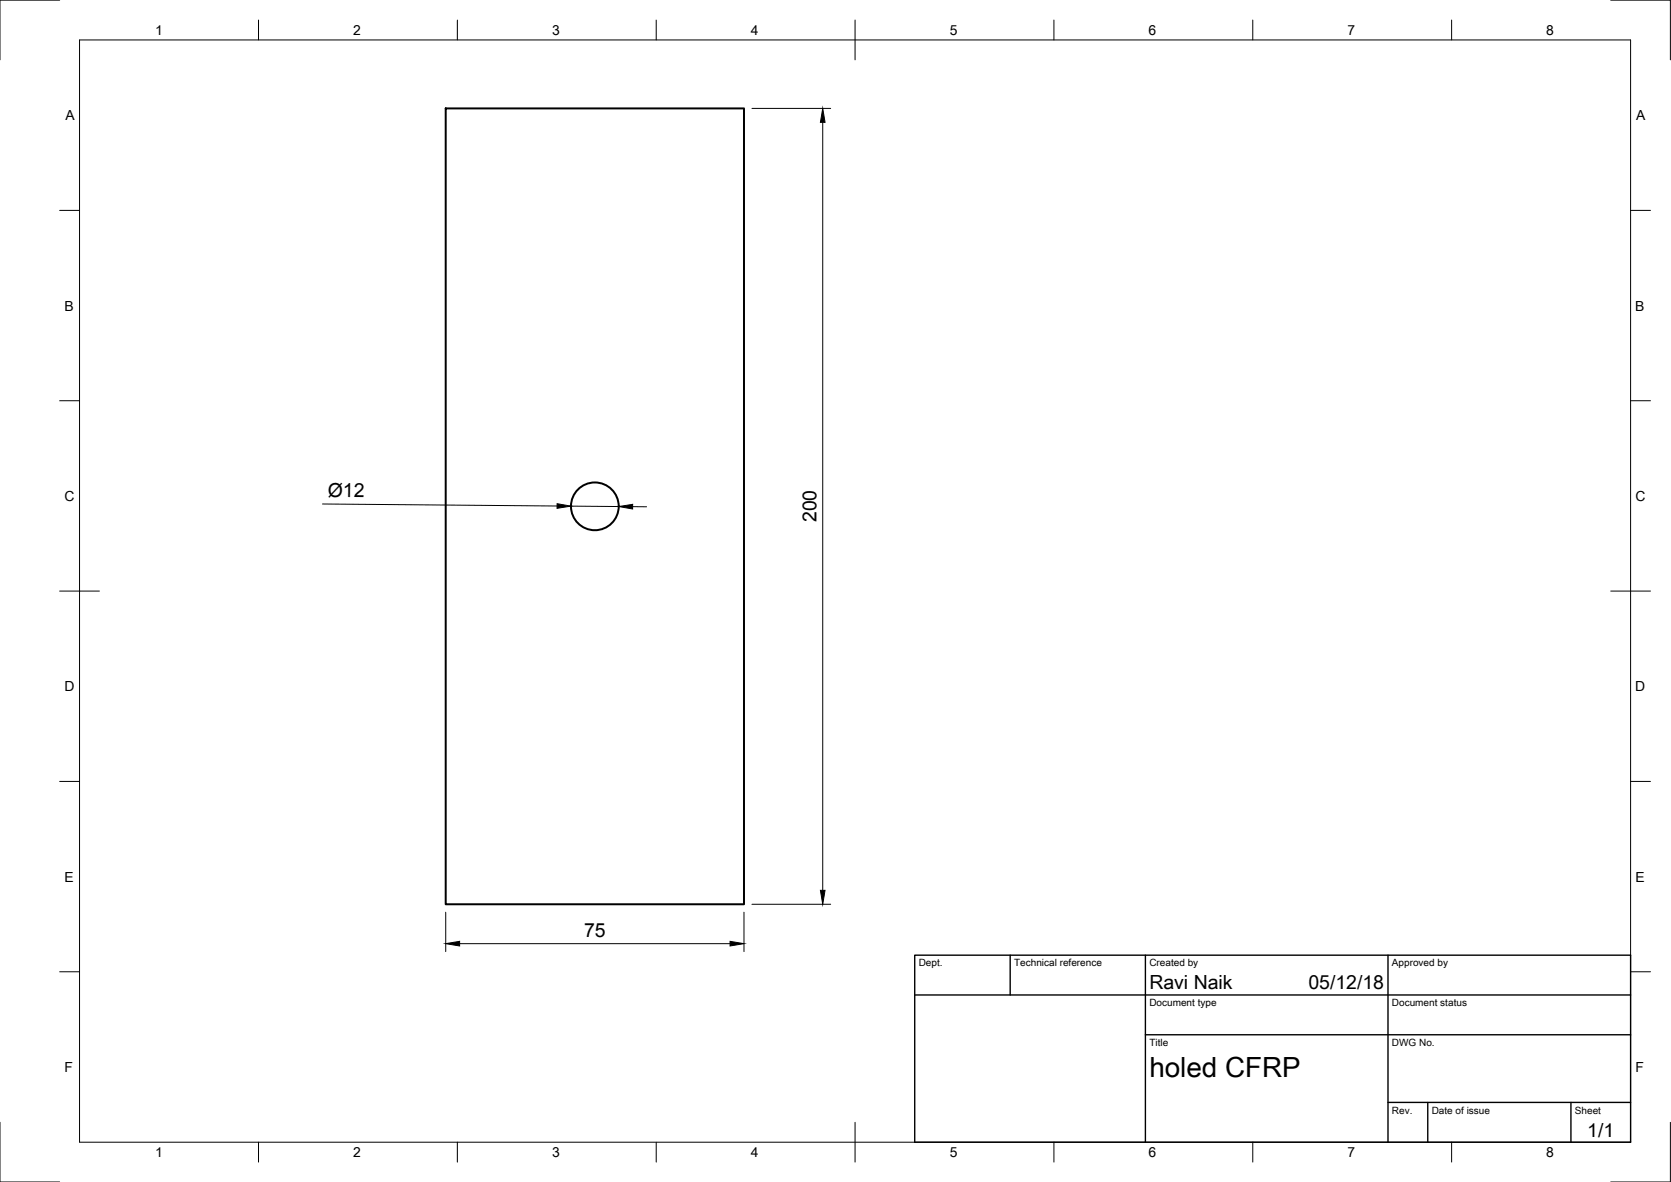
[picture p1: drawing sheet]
<svg xmlns="http://www.w3.org/2000/svg" width="420mm" height="297mm" viewBox="0 0 420 297" stroke-linecap="round" stroke-linejoin="round" font-family="sans-serif">
<!-- layer: Visible -->
<g fill="none" stroke="#000" stroke-width=".5">
<path d="M112.1 27.2h75v200h-75z"/>
<circle cx="149.6" cy="127.2" r="6"/>
</g>
<!-- layer: Border -->
<g fill="none" stroke="#000" stroke-width=".25">
<path d="M15 0h-15v15M20 10h390v277h-390zM65 5v5M115 5v5M165 5v5M215 5v10M265 5v5M315 5v5M365 5v5M405 0h15v15M15 52.9h5M410 52.9h5"/>
<path d="M15 100.7h5M410 100.7h5M15 148.5h10M405 148.5h10M15 196.4h5M410 196.4h5M15 244.2h5M410 244.2h5M0 282v15h15M65 287v5M115 287v5M165 287v5"/>
<path d="M215 282v10M265 287v5M315 287v5M365 287v5M420 282v15h-15"/>
</g>
<!-- layer: TitleBlock -->
<path d="M230 240h180v47h-180zM230 250h180M254 240v10M288 240v47M349 240v47M288 260h122M349 277h61M359 277v10M395 277v10" fill="none" stroke="#000" stroke-width=".35"/>
<!-- layer: Dimensions -->
<path d="M189.1 27.2h19.8M206.9 30.7v193M81.1 126.7l59 .5M143.6 127.2l12 .1M159.1 127.3l3.5 .1M112.1 229.2v9.9M115.6 237.1h68M187.1 229.2v9.9M189.1 227.2h19.8" fill="none" stroke="#000" stroke-width=".25"/>
<path d="M206.9 27.2l.6 3.5h-1.2zM140.1 126.6l3.5 .6-3.5 .5zM155.6 127.3l3.5-.6v1.2zM112.1 237.1l3.5-.5v1.1zM183.6 236.6l3.5 .5-3.5 .6zM206.3 223.7h1.2l-.6 3.5z" fill="#000" stroke="#000" stroke-width=".25"/>
<text font-size="7" x="289" y="270.5">holed CFRP</text>
<g font-size="4.9">
<text x="82.4" y="124.9">Ø12</text>
<text x="205.3" y="131.3" transform="rotate(-90 205.3 131.3)">200</text>
<text x="146.8" y="235.6">75</text>
<text x="289" y="248.5">Ravi Naik</text>
<text x="329" y="248.5">05/12/18</text>
<text x="399.1" y="285.6">1/1</text>
</g>
<g font-size="3.5">
<text x="39" y="8.8">1</text>
<text x="88.8" y="8.8">2</text>
<text x="138.8" y="8.8">3</text>
<text x="188.7" y="8.8">4</text>
<text x="238.8" y="8.8">5</text>
<text x="288.7" y="8.8">6</text>
<text x="338.8" y="8.8">7</text>
<text x="388.8" y="8.8">8</text>
<text x="16.4" y="30.2">A</text>
<text x="411.4" y="30.2">A</text>
<text x="16.2" y="78">B</text>
<text x="411.2" y="78">B</text>
<text x="16.2" y="125.9">C</text>
<text x="411.2" y="125.9">C</text>
<text x="16.2" y="173.7">D</text>
<text x="411.2" y="173.7">D</text>
<text x="16.2" y="221.5">E</text>
<text x="411.2" y="221.5">E</text>
<text x="16.2" y="269.4">F</text>
<text x="411.2" y="269.4">F</text>
<text x="39" y="290.8">1</text>
<text x="88.8" y="290.8">2</text>
<text x="138.8" y="290.8">3</text>
<text x="188.7" y="290.8">4</text>
<text x="238.8" y="290.8">5</text>
<text x="288.7" y="290.8">6</text>
<text x="338.8" y="290.8">7</text>
<text x="388.8" y="290.8">8</text>
</g>
<g font-size="2.5">
<text x="231" y="242.8">Dept.</text>
<text x="255" y="242.8">Technical reference</text>
<text x="289" y="242.8">Created by</text>
<text x="350" y="242.8">Approved by</text>
<text x="289" y="252.8">Document type</text>
<text x="350" y="252.8">Document status</text>
<text x="289" y="262.8">Title</text>
<text x="350" y="262.8">DWG No.</text>
<text x="350" y="279.8">Rev.</text>
<text x="360" y="279.8">Date of issue</text>
<text x="396" y="279.8">Sheet</text>
</g>
</svg>
